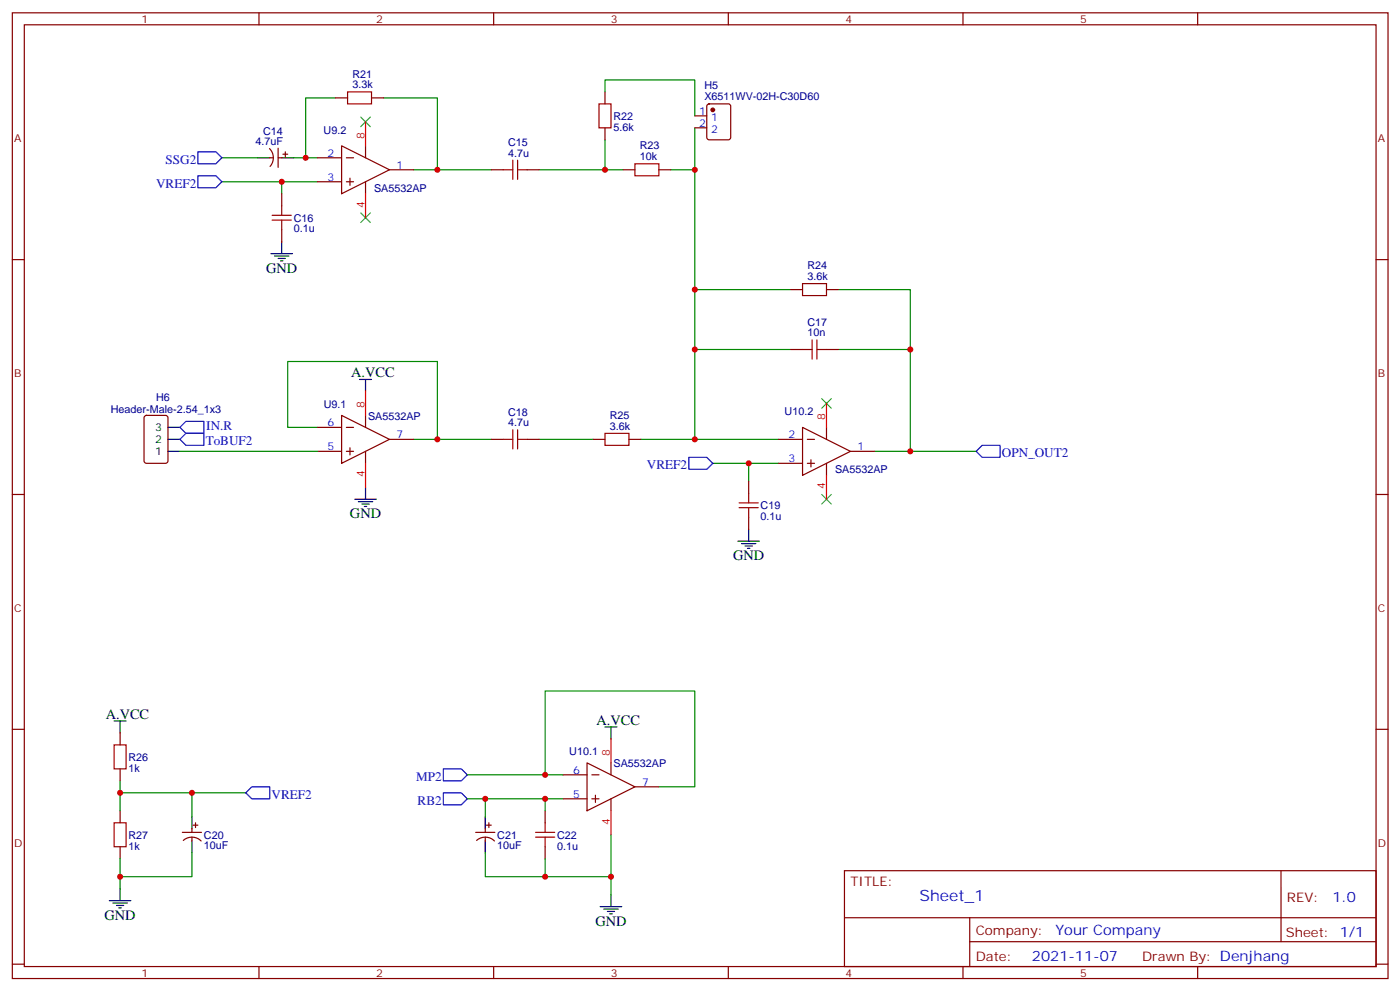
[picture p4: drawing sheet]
<svg xmlns="http://www.w3.org/2000/svg" width="413mm" height="292mm" viewBox="0 0 413 292" stroke-linecap="round" stroke-linejoin="round" font-family="sans-serif">
<g fill="none" stroke="#870000" stroke-width=".35">
<path d="M3.6 3.8h405.4v284.3h-405.4zM7.2 7.3h398.2v277.3h-398.2zM76.3 3.8v3.5M145.5 3.8v3.5M214.6 3.8v3.5M283.7 3.8v3.5M352.9 3.8v3.5M98.9 28.8h3.5M109.5 28.8h3.5M178.3 27.1v3.5M178.3 37.6v3.6M204.7 34.1h3.5"/>
<path d="M204.7 37.6h3.5M208.5 30.8l.5-.2h5.6l.6 .4 .1 9.5-.5 .6-5.8 .1-.7-.5-.1-9.4zM79.4 43.8a3.8 3.8 0 0 1 .2 5.2M79.5 46.5h1M82 43.6v5.7M82 46.5h1M83 57v3.6M83.4 45.4h1.4M84.1 44.7v1.4M93.6 46.5h7M93.6 53.5h7M100.6 42.9l14.2 7.1-14.2 7z"/>
<path d="M102.1 46.5h2.1M102.1 53.5h2.1M103.1 52.5v2.1M107.7 42.9v3.6M107.7 53.5v3.5M114.8 50h7M144.7 50h3.6M155.3 50h3.6M183.6 50h3.5M194.1 50h3.6M3.6 76.4h3.6M83 67.6v3.6"/>
<path d="M405.4 76.4h3.6M232.9 85.3h3.6M243.5 85.3h3.6M232.9 102.9h3.6M243.5 102.9h3.6M42.7 122.5l.4-.2h5.7l.6 .4 .1 13-.5 .7h-5.9l-.6-.4-.1-13zM93.6 132.9h7M93.6 125.8h7M100.6 122.3l14.2 7.1-14.2 7zM102.1 132.9h2.1M102.1 125.8h2.1M103.1 131.8v2.1"/>
<path d="M107.7 122.3v3.5M107.7 132.9v3.5M114.8 129.4h7M144.7 129.4h3.6M155.3 129.4h3.6M174.7 129.4h3.6M185.3 129.4h3.5M229.4 129.4h7.1M229.4 136.4h7.1M236.5 125.8l14.1 7.1-14.1 7zM237.9 129.4h2.1M237.9 136.4h2.1"/>
<path d="M238.9 135.4v2.1M243.5 125.8v3.6M243.5 136.4v3.5M250.6 132.9h7M3.6 145.6h3.6M220.6 141.7v3.5M220.6 152.3v3.5M405.4 145.6h3.6M3.6 214.7h3.6M35.4 215.8v3.5M405.4 214.7h3.6M35.4 226.4v3.5"/>
<path d="M35.4 238.7v3.6M160.6 238.7v3.6M165.9 228.1h7.1M165.9 235.2h7.1M173 224.6l14.1 7.1-14.1 7zM174.4 228.1h2.1M174.4 235.2h2.1M175.4 234.1v2.2M180 224.6v3.5M180 235.2v3.5M187.1 231.7h7M35.4 249.3v3.5"/>
<path d="M53.7 245.1h5.7M54 247.5a3.8 3.8 0 0 1 5.3 .1M56.6 244v1.1M56.6 246.5v1M56.9 243h1.4M57.6 242.3v1.4M140.2 245.1h5.6M140.4 247.5a3.8 3.8 0 0 1 5.3 .1M143 244v1.1M143 246.5v1M143.3 243h1.4M144 242.3v1.4"/>
<path d="M160.6 249.3v3.5M248.8 256.4h156.6v28.2h-156.6zM377.4 256.4v20.9M248.8 270.2h156.5M285.7 277.3h119.6M285.7 270.2v14.1M3.6 283.9h3.6M76.3 284.6v3.5M145.5 284.6v3.5M214.6 284.6v3.5M283.7 284.6v3.5M352.9 284.6v3.5"/>
<path d="M405.4 283.9h3.6"/>
</g>
<g fill="none" stroke="#000" stroke-width=".35">
<path d="M76 46.5h3.5M83 46.5h3.5M79.8 74.7h6.4M80.9 75.4h4.2M82 76.1h2.1M82.7 76.8h.7M83 71.2v3.5M105.9 111.7h3.6M107.7 111.7v3.6M49.5 125.8h3.5M49.5 132.9h3.5M49.5 129.4h3.5"/>
<path d="M104.5 147h6.4M105.6 147.7h4.2M106.6 148.4h2.2M107.4 149.1h.7M107.7 143.5v3.5M217.4 159.3h6.4M220.6 155.8v3.5M218.5 160.1h4.2M219.5 160.8h2.2M220.2 161.5h.7M33.6 212.3h3.5M35.4 212.3v3.5"/>
<path d="M178.3 214h3.5M180 214v3.6M56.6 240.5v3.5M56.6 247.5v3.6M143 240.5v3.5M143 247.5v3.6M32.2 265.2h6.4M33.3 265.9h4.2M34.3 266.6h2.1M35 267.3h.7M35.4 261.7v3.5M176.8 266.9h6.4"/>
<path d="M177.9 267.7h4.2M179 268.4h2.1M179.7 269.1h.7M180 263.4v3.5"/>
</g>
<g fill="none" stroke="#a10000" stroke-width=".35">
<path d="M102.4 27.1h7.1v3.5h-7.1zM176.5 30.6h3.5v7h-3.5zM148.3 50h2.8M151.1 47.2v5.6M152.5 47.2v5.6M152.5 50h2.8M187.1 48.2h7v3.6h-7zM80.2 64.8h5.6M80.2 63.4h5.6M83 60.6v2.8M83 64.8v2.8M236.5 83.5h7v3.5h-7z"/>
<path d="M236.5 102.9h2.8M239.3 100.1v5.6M240.7 102.9h2.8M240.7 100.1v5.6M148.3 129.4h2.8M151.1 126.5v5.7M152.5 129.4h2.8M152.5 126.5v5.7M178.3 127.6h7v3.5h-7zM217.8 149.5h5.6M217.8 148.1h5.6M220.6 145.2v2.9"/>
<path d="M220.6 149.5v2.8M33.6 219.3h3.5v7.1h-3.5zM33.6 242.3h3.5v7h-3.5zM157.8 246.5h5.6M157.8 245.1h5.6M160.6 242.3v2.8M160.6 246.5v2.8"/>
</g>
<g fill="none" stroke="#008700" stroke-width=".35">
<path d="M98.9 28.8h-8.8v17.7M113 28.8h15.9v21.2h-7.1M178.3 27.1v-3.6h26.4v10.6M204.7 37.6v12.4h-7M65.4 53.5h28.2M65.4 46.5h10.6M83 53.5v3.5M86.5 46.5h7.1M128.9 50h15.8M158.9 50h24.7M178.3 41.2v8.8M204.7 50v79.4h24.7"/>
<path d="M204.7 85.3h28.2M247.1 85.3h21.1v17.6M204.7 102.9h28.2M247.1 102.9h21.1v30h-10.6M53 132.9h40.6M93.6 125.8h-8.8v-19.4h44.1v23h-7.1M128.9 129.4h15.8M158.9 129.4h15.8M188.8 129.4h15.9M210 136.4h19.4M220.6 136.4v5.3M268.2 132.9h19.4"/>
<path d="M35.4 233.4h21.2v7.1M35.4 229.9v8.8M56.6 233.4h15.8M137.7 228.1h28.2M137.7 235.2h28.2M143 235.2v5.3M160.6 228.1v-24.7h44.1v28.3h-10.6M160.6 235.2v3.5M35.4 252.8v8.9M56.6 251.1v7h-21.2M143 251.1v7h17.6v-5.3M160.6 258.1h19.4"/>
<path d="M180 245.8v17.6"/>
</g>
<path d="M58.3 51.8h5.3l1.8 1.7-1.8 1.8h-5.3zM58.3 44.7h5.3l1.8 1.8-1.8 1.7h-5.3zM53 125.8l1.8-1.7h5.3v3.5h-5.3zM54.8 127.6h5.3v3.5h-5.3l-1.8-1.7zM203 134.7h5.2l1.8 1.7-1.8 1.8h-5.2zM289.4 131.1h5.3v3.6h-5.3l-1.8-1.8zM72.4 233.4l1.8-1.7h5.3v3.5h-5.3zM130.6 226.4h5.3l1.8 1.7-1.8 1.8h-5.3zM130.6 233.4h5.3l1.8 1.8-1.8 1.8h-5.3z" fill="none" stroke="#00f" stroke-width=".35"/>
<path d="M106.3 34.5l2.8 2.8M109.1 34.5l-2.8 2.8M106.3 62.7l2.8 2.8M109.1 62.7l-2.8 2.8M242.1 117.4l2.8 2.8M244.9 117.4l-2.8 2.8M242.1 145.6l2.8 2.8M244.9 145.6l-2.8 2.8" fill="none" stroke="#3c3" stroke-width=".35"/>
<path d="M107.7 35.9v7M107.7 57v7.1M107.7 115.3v7M243.5 118.8v7M107.7 136.4v7.1M243.5 139.9v7.1M180 217.6v7M180 238.7v7.1" fill="none" stroke="#f00" stroke-width=".35"/>
<circle cx="210" cy="32.3" r=".53" fill="#870000" stroke="#870000" stroke-width=".35"/>
<g fill="#c00">
<circle cx="35.4" cy="258.1" r=".88"/>
<circle cx="35.4" cy="233.4" r=".88"/>
<circle cx="56.6" cy="233.4" r=".88"/>
<circle cx="268.2" cy="132.9" r=".88"/>
<circle cx="268.2" cy="102.9" r=".88"/>
<circle cx="204.7" cy="102.9" r=".88"/>
<circle cx="204.7" cy="85.3" r=".88"/>
<circle cx="220.6" cy="136.4" r=".88"/>
<circle cx="204.7" cy="129.4" r=".88"/>
<circle cx="204.7" cy="50" r=".88"/>
<circle cx="128.9" cy="129.4" r=".88"/>
<circle cx="178.3" cy="50" r=".88"/>
<circle cx="128.9" cy="50" r=".88"/>
<circle cx="90.1" cy="46.5" r=".88"/>
<circle cx="83" cy="53.5" r=".88"/>
<circle cx="160.6" cy="228.1" r=".88"/>
<circle cx="143" cy="235.2" r=".88"/>
<circle cx="160.6" cy="235.2" r=".88"/>
<circle cx="180" cy="258.1" r=".88"/>
<circle cx="160.6" cy="258.1" r=".88"/>
</g>
<text font-size="4.6" fill="#00f" x="270.9" y="265.4">Sheet_1</text>
<g font-size="4.2">
<text x="78.4" y="80.3">GND</text>
<text x="103.5" y="111">A.VCC</text>
<text x="103.1" y="152.6">GND</text>
<text x="216" y="165">GND</text>
<text x="31.2" y="211.6">A.VCC</text>
<text x="175.8" y="213.3">A.VCC</text>
<text x="30.8" y="270.8">GND</text>
<text x="175.4" y="272.6">GND</text>
</g>
<g font-size="4.2" fill="#00f">
<text x="392.6" y="265.6">1.0</text>
<text x="311" y="275.2">Your Company</text>
<text x="304.1" y="283">2021-11-07</text>
</g>
<g font-size="3.9" fill="#00f">
<text x="48.8" y="48.2">SSG2</text>
<text x="46" y="55.3">VREF2</text>
<text x="60.6" y="131.1">ToBUF2</text>
<text x="60.8" y="126.5">IN.R</text>
<text x="295.2" y="134.7">OPN_OUT2</text>
<text x="190.6" y="138.2">VREF2</text>
<text x="122.6" y="229.9">MP2</text>
<text x="80" y="235.2">VREF2</text>
<text x="123" y="237">RB2</text>
</g>
<g font-size="3.9" fill="#800">
<text x="250.6" y="260.9">TITLE:</text>
<text x="379.2" y="265.6">REV:</text>
<text x="287.5" y="275.1">Company:</text>
<text x="378.9" y="275.8">Sheet: 1/1</text>
<text x="287.5" y="282.8">Date:</text>
<text x="336.5" y="282.9">Drawn By: Denjhang</text>
</g>
<g font-size="3.2" fill="#800">
<text x="41.7" y="6.8">1</text>
<text x="110.9" y="6.8">2</text>
<text x="180" y="6.8">3</text>
<text x="249.2" y="6.8">4</text>
<text x="318.3" y="6.8">5</text>
<text x="4.2" y="41.9">A</text>
<text x="406" y="41.9">A</text>
<text x="4.2" y="111">B</text>
<text x="406" y="111">B</text>
<text x="4.2" y="180.2">C</text>
<text x="406" y="180.2">C</text>
<text x="4.2" y="249.3">D</text>
<text x="406" y="249.3">D</text>
<text x="41.7" y="287.6">1</text>
<text x="110.9" y="287.6">2</text>
<text x="180" y="287.6">3</text>
<text x="249.2" y="287.6">4</text>
<text x="318.3" y="287.6">5</text>
</g>
<g font-size="3.2" fill="#000080">
<text x="103.8" y="22.9">R21</text>
<text x="103.8" y="26">3.3k</text>
<text x="207.5" y="29.4">X6511WV-02H-C30D60</text>
<text x="207.6" y="26.2">H5</text>
<text x="180.7" y="35.3">R22</text>
<text x="77.6" y="39.6">C14</text>
<text x="95.4" y="39.4">U9.2</text>
<text x="180.7" y="38.4">5.6k</text>
<text x="75.3" y="42.6">4.7uF</text>
<text x="149.7" y="46.1">4.7u</text>
<text x="149.7" y="43">C15</text>
<text x="188.5" y="47.2">10k</text>
<text x="188.5" y="44">R23</text>
<text x="110.2" y="56.5">SA5532AP</text>
<text x="86.5" y="65.3">C16</text>
<text x="86.5" y="68.4">0.1u</text>
<text x="237.9" y="82.4">3.6k</text>
<text x="237.9" y="79.3">R24</text>
<text x="237.9" y="95.9">C17</text>
<text x="237.9" y="99">10n</text>
<text x="46" y="118">H6</text>
<text x="32.7" y="121.7">Header-Male-2.54_1x3</text>
<text x="95.4" y="120.1">U9.1</text>
<text x="108.5" y="123.6">SA5532AP</text>
<text x="149.7" y="125.5">4.7u</text>
<text x="149.7" y="122.4">C18</text>
<text x="179.7" y="123.4">R25</text>
<text x="231.2" y="122.3">U10.2</text>
<text x="179.7" y="126.5">3.6k</text>
<text x="246.1" y="139.4">SA5532AP</text>
<text x="224.1" y="149.9">C19</text>
<text x="224.1" y="153.1">0.1u</text>
<text x="37.9" y="227.2">1k</text>
<text x="37.9" y="224">R26</text>
<text x="167.7" y="222.4">U10.1</text>
<text x="180.8" y="225.9">SA5532AP</text>
<text x="37.9" y="250.1">1k</text>
<text x="37.9" y="246.9">R27</text>
<text x="60.1" y="249.9">10uF</text>
<text x="60.1" y="247">C20</text>
<text x="146.5" y="250.1">10uF</text>
<text x="146.5" y="246.9">C21</text>
<text x="164.1" y="250.1">0.1u</text>
<text x="164.2" y="246.9">C22</text>
</g>
<g font-size="3.2" fill="#00f">
<text x="206.1" y="33.8">1</text>
<text x="209.5" y="35.5">1</text>
<text x="206.1" y="37.3">2</text>
<text x="209.5" y="39.1">2</text>
<text x="96.5" y="46.1">2</text>
<text x="96.5" y="53.2">3</text>
<text x="116.9" y="49.6">1</text>
<text x="96.5" y="125.5">6</text>
<text x="116.9" y="129">7</text>
<text x="232.3" y="129">2</text>
<text x="96.5" y="132.5">5</text>
<text x="232.3" y="136.1">3</text>
<text x="252.7" y="132.5">1</text>
<text x="168.8" y="227.8">6</text>
<text x="189.2" y="231.3">7</text>
<text x="168.8" y="234.8">5</text>
</g>
<g font-size="3.2" fill="#f00">
<text x="107.4" y="40.8" transform="rotate(-90 107.4 40.8)">8</text>
<text x="107.4" y="61.2" transform="rotate(-90 107.4 61.2)">4</text>
<text x="107.4" y="120.2" transform="rotate(-90 107.4 120.2)">8</text>
<text x="243.2" y="123.7" transform="rotate(-90 243.2 123.7)">8</text>
<text x="107.4" y="140.6" transform="rotate(-90 107.4 140.6)">4</text>
<text x="243.2" y="144.1" transform="rotate(-90 243.2 144.1)">4</text>
<text x="179.7" y="222.5" transform="rotate(-90 179.7 222.5)">8</text>
<text x="179.7" y="242.9" transform="rotate(-90 179.7 242.9)">4</text>
</g>
<g font-size="3.2">
<text x="45.7" y="126.9">3</text>
<text x="45.7" y="130.4">2</text>
<text x="45.7" y="133.9">1</text>
</g>
</svg>
